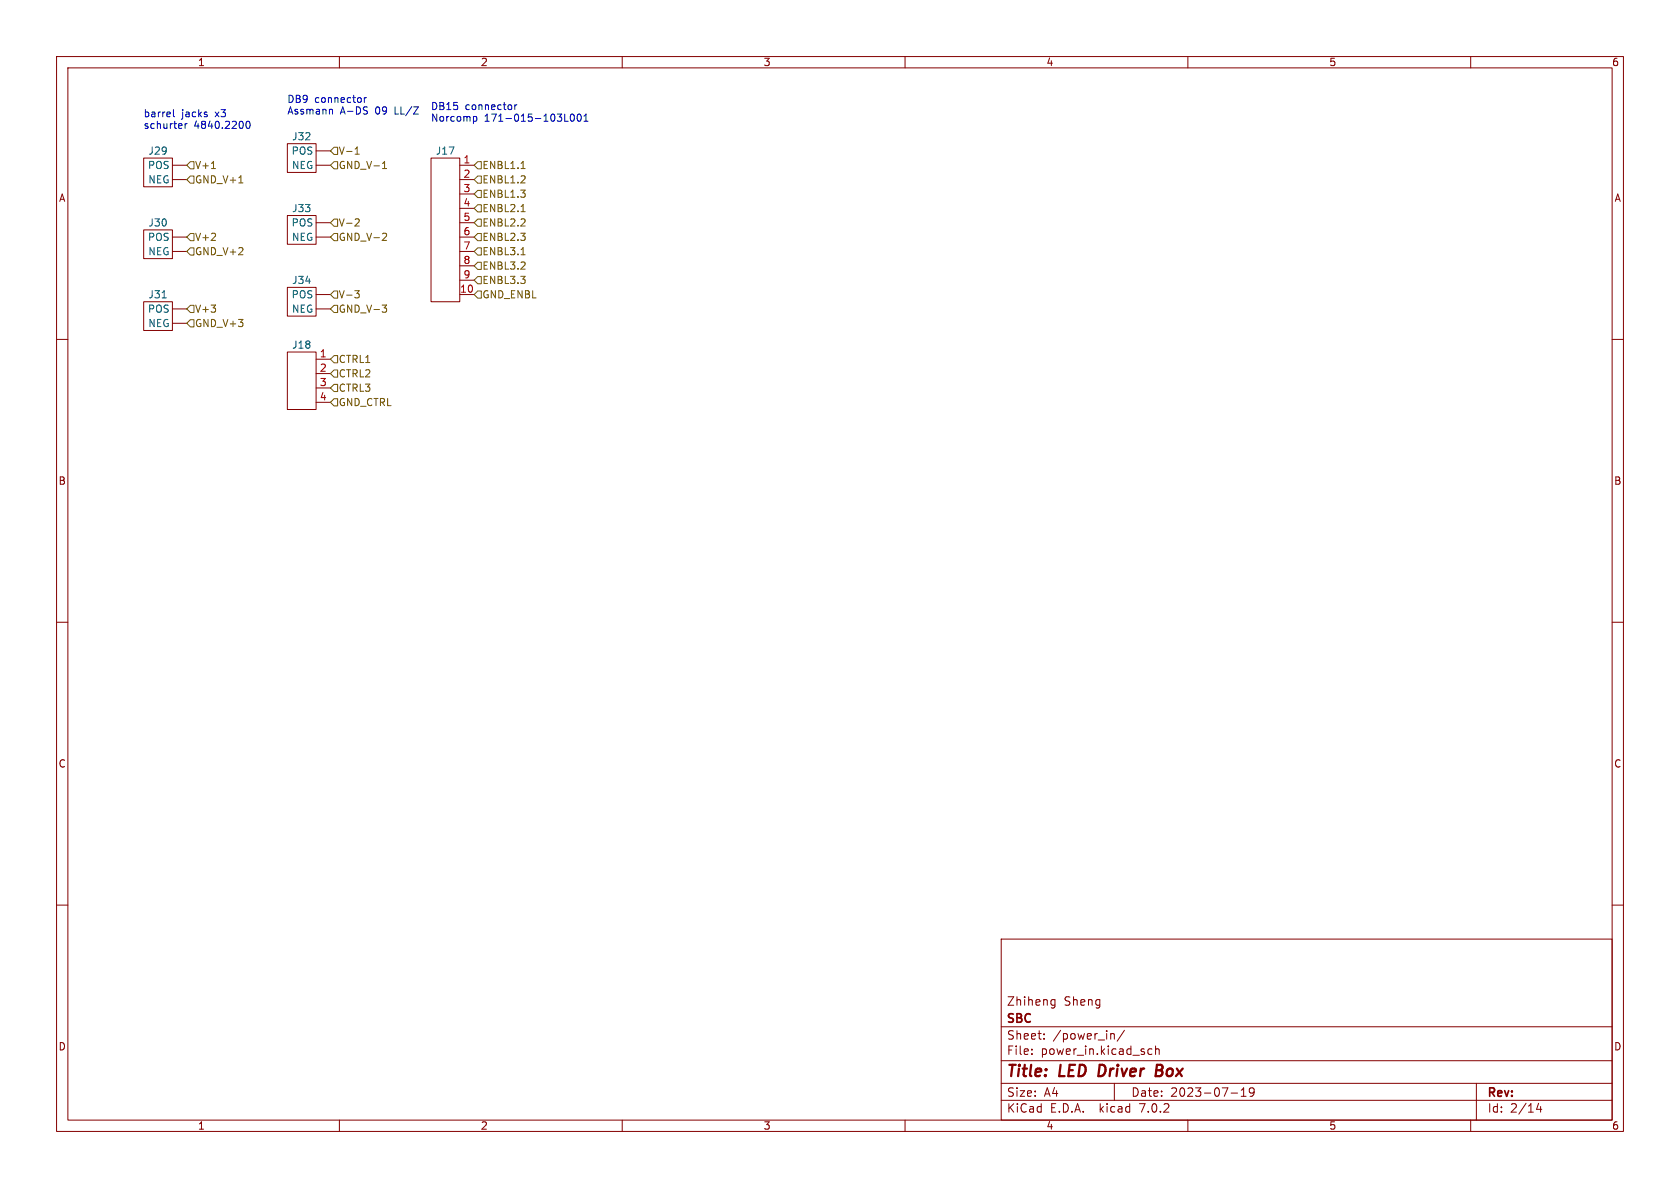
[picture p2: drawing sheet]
<svg xmlns="http://www.w3.org/2000/svg" width="297mm" height="210mm" viewBox="0 0 297 210" stroke-linecap="round" stroke-linejoin="round" font-family="sans-serif">
<g fill="none" stroke="#840000" stroke-width=".18">
<path d="M10 10h277v190h-277zM12 12h273v186h-273zM60 10v2M110 10v2M160 10v2M210 10v2M260 10v2M25.4 27.9h5.1v5.1h-5.1zM30.5 29.2h2.5M30.5 31.8h2.5M50.8 38.1h5.1v5.1h-5.1zM50.8 25.4h5.1v5.1h-5.1z"/>
<path d="M55.9 39.4h2.5M55.9 29.2h2.5M55.9 26.7h2.5M76.2 27.9h5.1v25.4h-5.1zM81.3 39.4h2.5M81.3 29.2h2.5M81.3 31.8h2.5M81.3 34.3h2.5M81.3 36.8h2.5M10 60h2M25.4 40.6h5.1v5.1h-5.1zM25.4 53.3h5.1v5.1h-5.1z"/>
<path d="M30.5 44.5h2.5M30.5 41.9h2.5M30.5 54.6h2.5M30.5 57.2h2.5M50.8 50.8h5.1v5.1h-5.1zM55.9 41.9h2.5M55.9 54.6h2.5M55.9 52.1h2.5M81.3 44.5h2.5M81.3 41.9h2.5M81.3 52.1h2.5M81.3 47h2.5"/>
<path d="M81.3 49.5h2.5M285 60h2M50.8 62.2h5.1v10.2h-5.1zM55.9 63.5h2.5M55.9 66h2.5M55.9 68.6h2.5M55.9 71.1h2.5M10 110h2M285 110h2M10 160h2M285 160h2M177 166h108v32h-108z"/>
<path d="M186.1 176.7l.4 .1M186.5 176.7v1.2l-.1 .2-.4 .1M186.5 177.6l-.4 .1M60 198v2M110 198v2M160 198v2M177 194.5h108M177 191.5h108M177 187.5h108M177 181.5h108M182.4 186.3v.1M182.4 185.5v.1"/>
<path d="M184.6 183.6v.1M184.6 182.8v.1M196.4 182.8h.5l.1 .9M197 191.5v3M198.8 182.1l-1.3 2M202.9 186.1l.3 .3 .4-.1M203.6 185.5l-.4-.1-.3 .3M204.3 185.5l.2-.1 .4 .1v.9M204.3 184.9v1.5M210 198v2M217.6 193.2h1.2M219.4 193.8h.9"/>
<path d="M219.4 192.7l.5-.4v1.5M221.7 192.9l-.3 .3h-.4l-.1-.3 .1-.5 .4-.1 .2 .1a.99 .99 0 0 1-.3 1.4h-.3M260 198v2M261 191.5v6.5M272 195l-.4 1.1h1M272.4 195.6v1"/>
</g>
<path d="M204.4 189.2h.7M205.2 188.2h-.7l-.2 2h.7" fill="none" stroke="#840000" stroke-width=".4"/>
<path d="M28.7 52.7h.7" fill="none" stroke="#006464" stroke-width=".18"/>
<g fill="none" stroke="#725600" stroke-width=".18">
<path d="M33.7 31.1h.6v1.3h-.6l-.7-.6zM33.7 28.6h.6v1.2h-.6l-.7-.6zM37.4 29.8h.7M42.2 32.3h.7M59.1 26h.6v1.3h-.6l-.7-.6zM59.1 28.6h.6v1.2h-.6l-.7-.6zM59.1 38.7h.6v1.3h-.6l-.7-.6zM62.8 27.3h.7M62.8 26.4l.3-.4v1.3M63 38.7h.4l.1 .4-.8 .9h.8M67.6 29.8h.7M67.7 28.8l.3-.3v1.3"/>
<path d="M84.5 28.6h.6v1.2h-.6l-.7-.6zM84.5 33.7h.6v1.2h-.6l-.7-.6zM84.5 38.7h.6v1.3h-.6l-.7-.6zM84.5 36.2h.6v1.3h-.6l-.7-.7zM84.5 31.1h.6v1.3h-.6l-.7-.6zM92.1 29.8h.7M92.1 37.4h.7M33.7 43.8h.6v1.3h-.6l-.7-.6zM33.7 56.5h.6v1.3h-.6l-.7-.6zM33.7 54h.6v1.2h-.6l-.7-.6zM33.7 41.3h.6v1.2h-.6l-.7-.6zM59.1 51.4h.6v1.3h-.6l-.7-.6z"/>
<path d="M59.1 54h.6v1.2h-.6l-.7-.6zM59.1 41.3h.6v1.2h-.6l-.7-.6zM62.7 51.4h.8l-.4 .5 .3 .1 .1 .4-.2 .3h-.4M67.6 53.9h.7l-.4 .5M67.8 41.2l.4 .1 .1 .3-.7 .9h.7M68.1 54.4l.2 .3v.3l-.2 .2M84.5 41.3h.6v1.2h-.6l-.7-.6zM84.5 48.9h.6v1.3h-.6l-.7-.7zM84.5 51.4h.6v1.3h-.6l-.7-.6zM84.5 43.8h.6v1.3h-.6l-.7-.6zM84.5 46.4h.6v1.2h-.6l-.7-.6zM92.1 45h.7"/>
<path d="M59.1 62.9h.6v1.2h-.6l-.7-.6zM59.1 70.5h.6v1.3h-.6l-.7-.7zM59.1 67.9h.6v1.3h-.6l-.7-.6zM59.1 65.4h.6v1.3h-.6l-.7-.7z"/>
</g>
<g fill="none" stroke="#0000c2" stroke-width=".18">
<path d="M30.7 19.4v1.1l.1 .1M58.6 19.3l.2 .2v.7M64.4 17.3v.8M64.8 17.3l-.4 .2M64.8 18.9l.2 .1M64.9 19.7v.3M91 18.5v.9M91.4 18.5l-.4 .3M32.7 21.9v.8M33.1 21.9l-.4 .2M43.6 21.6l.2-.2a.68 .68 0 0 1 .4 .7 .68 .68 0 0 1-.4 .6l-.2-.1-.1-.4zM83.8 20.6h.4l.1 .2-.1 .5-.4 .1"/>
<path d="M99.8 21.4h.7M100.9 20.3l.2-.1a.68 .68 0 0 1 .5 .6 .68 .68 0 0 1-.5 .6l-.2-.1-.1-.3zM102.1 20.3l.2-.1a.68 .68 0 0 1 .5 .6 .68 .68 0 0 1-.5 .6l-.2-.1-.1-.3zM103.2 21.4h.8M103.2 20.5l.4-.3v1.2"/>
</g>
<g font-size="2.8" fill="#840000">
<text x="178" y="190.8">Title:</text>
<text x="187.4" y="190.8">LED Driver</text>
<text x="205.6" y="190.8">Box</text>
</g>
<g font-size="2.1" fill="#840000">
<text x="178" y="177.9">Zhiheng</text>
<text x="188.1" y="177.9">Sheng</text>
<text x="178" y="183.9">Sheet:</text>
<text x="178" y="181.1">SBC</text>
<text x="186.2" y="183.9">/power_in/</text>
<text x="178" y="186.6">File:</text>
<text x="184" y="186.6">power_in.kicad_sch</text>
<text x="178" y="196.8">KiCad</text>
<text x="178" y="194">Size:</text>
<text x="184.6" y="194">A4</text>
<text x="185.7" y="196.8">E.D.A.</text>
<text x="194.4" y="196.8">kicad</text>
<text x="200" y="194">Date:</text>
<text x="201.5" y="196.8">7.0.2</text>
<text x="206.9" y="194">2023-07-19</text>
<text x="263" y="194.2">Rev:</text>
<text x="263" y="196.8">Id:</text>
<text x="267" y="196.8">2/14</text>
</g>
<g font-size="1.8" fill="#840000">
<text x="35" y="11.8">1</text>
<text x="85" y="11.8">2</text>
<text x="135" y="11.8">3</text>
<text x="185" y="11.8">4</text>
<text x="235" y="11.8">5</text>
<text x="285" y="11.8">6</text>
<text x="10.4" y="35.8">A</text>
<text x="285.4" y="35.8">A</text>
<text x="10.3" y="85.8">B</text>
<text x="285.3" y="85.8">B</text>
<text x="10.3" y="135.8">C</text>
<text x="285.3" y="135.8">C</text>
<text x="10.3" y="185.8">D</text>
<text x="285.3" y="185.8">D</text>
<text x="35" y="199.8">1</text>
<text x="85" y="199.8">2</text>
<text x="135" y="199.8">3</text>
<text x="185" y="199.8">4</text>
<text x="235" y="199.8">5</text>
<text x="285" y="199.8">6</text>
</g>
<g font-size="1.8" fill="#0000c2">
<text x="25.4" y="20.8">barrel</text>
<text x="25.4" y="22.9">schurter</text>
<text x="32.1" y="20.8">jacks</text>
<text x="34.3" y="22.9">4840.2200</text>
<text x="38.1" y="20.8">x3</text>
<text x="50.8" y="18.3">DB9</text>
<text x="50.8" y="20.3">Assmann</text>
<text x="55.6" y="18.3">connector</text>
<text x="60.2" y="20.3">A-DS</text>
<text x="66.4" y="20.3">09</text>
<text x="69.9" y="20.3">LL/Z</text>
<text x="76.2" y="19.5">DB15</text>
<text x="76.2" y="21.6">Norcomp</text>
<text x="82.3" y="19.5">connector</text>
<text x="85.6" y="21.6">171-015-103L001</text>
</g>
<g font-size="1.8" fill="#006464">
<text x="26.2" y="27.5">J29</text>
<text x="51.4" y="27.5">POS</text>
<text x="51.6" y="25">J32</text>
<text x="77" y="27.5">J17</text>
<text x="26" y="30">POS</text>
<text x="26.1" y="32.6">NEG</text>
<text x="51.5" y="30">NEG</text>
<text x="26.2" y="40.2">J30</text>
<text x="51.4" y="40.2">POS</text>
<text x="51.6" y="37.7">J33</text>
<text x="26" y="42.7">POS</text>
<text x="26.1" y="45.3">NEG</text>
<text x="51.5" y="42.7">NEG</text>
<text x="26.2" y="52.9">J31</text>
<text x="51.4" y="52.9">POS</text>
<text x="51.6" y="50.4">J34</text>
<text x="26" y="55.4">POS</text>
<text x="26.1" y="58">NEG</text>
<text x="51.5" y="55.4">NEG</text>
<text x="51.6" y="61.8">J18</text>
</g>
<g font-size="1.8" fill="#725600">
<text x="59.9" y="27.5">V-1</text>
<text x="34.5" y="32.6">GND_V+1</text>
<text x="34.5" y="30">V+1</text>
<text x="59.9" y="30">GND_V-1</text>
<text x="85.3" y="30">ENBL1.1</text>
<text x="85.3" y="35.1">ENBL1.3</text>
<text x="85.3" y="32.6">ENBL1.2</text>
<text x="59.9" y="40.2">V-2</text>
<text x="85.3" y="40.2">ENBL2.2</text>
<text x="85.3" y="37.7">ENBL2.1</text>
<text x="34.5" y="45.3">GND_V+2</text>
<text x="34.5" y="42.7">V+2</text>
<text x="59.9" y="42.7">GND_V-2</text>
<text x="85.3" y="42.7">ENBL2.3</text>
<text x="85.3" y="45.3">ENBL3.1</text>
<text x="85.3" y="47.8">ENBL3.2</text>
<text x="59.9" y="52.9">V-3</text>
<text x="85.3" y="50.4">ENBL3.3</text>
<text x="85.3" y="52.9">GND_ENBL</text>
<text x="34.5" y="58">GND_V+3</text>
<text x="34.5" y="55.4">V+3</text>
<text x="59.9" y="55.4">GND_V-3</text>
<text x="59.9" y="64.3">CTRL1</text>
<text x="59.9" y="71.9">GND_CTRL</text>
<text x="59.9" y="69.4">CTRL3</text>
<text x="59.9" y="66.9">CTRL2</text>
</g>
<g font-size="1.8" fill="#a90000">
<text x="81.9" y="29">1</text>
<text x="81.9" y="31.5">2</text>
<text x="81.9" y="34">3</text>
<text x="81.9" y="36.6">4</text>
<text x="81.9" y="39.1">5</text>
<text x="81.9" y="41.7">6</text>
<text x="81.9" y="44.2">7</text>
<text x="81.9" y="46.7">8</text>
<text x="81.3" y="51.8">10</text>
<text x="81.9" y="49.3">9</text>
<text x="56.5" y="63.2">1</text>
<text x="56.5" y="65.8">2</text>
<text x="56.5" y="68.3">3</text>
<text x="56.5" y="70.9">4</text>
</g>
</svg>
